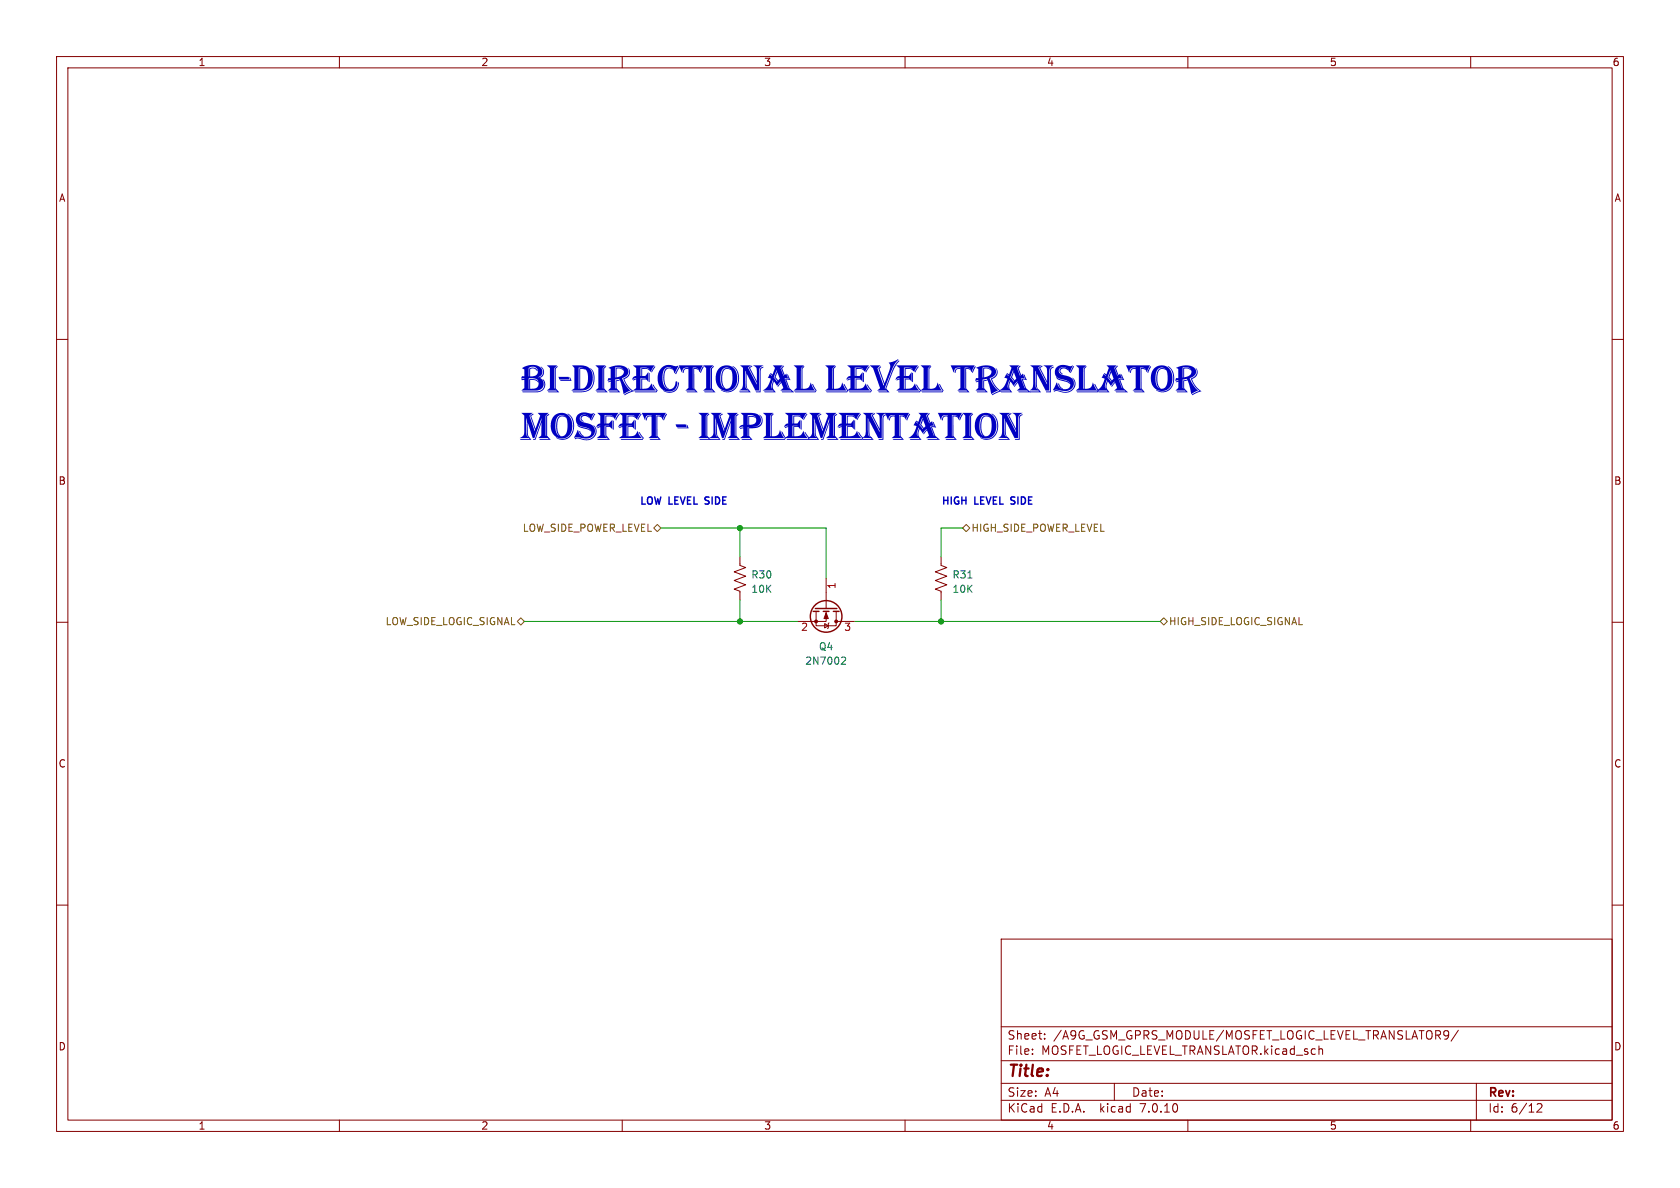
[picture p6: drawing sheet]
<svg xmlns="http://www.w3.org/2000/svg" width="297mm" height="210mm" viewBox="0 0 297 210" stroke-linecap="round" stroke-linejoin="round" font-family="sans-serif">
<g fill="none" stroke="#840000" stroke-width=".18">
<path d="M10 10h277v190h-277zM12 12h273v186h-273zM60 10v2M110 10v2M160 10v2M210 10v2M260 10v2M10 60h2M285 60h2M130.8 98.4v1.5l1 .4-2 .8 2 .8-2 .7 2 .8-2 .7 1 .4v1.5M166.4 98.4v1.5l1 .4-2 .8 2 .8-2 .7 2 .8-2 .7 1 .4v1.5M10 110h2"/>
<path d="M144.3 108.1v2.5h3.5v-2.5M145.8 110.2l.6 .4-.6 .4zM146 108.1v1.8h-5M146 102.2v5.4M146.6 110.1l-.2 .1v.8l-.1 .1M147.8 109.9h3.3M285 110h2M10 160h2M285 160h2M177 166h108v32h-108zM60 198v2M110 198v2"/>
<path d="M160 198v2M177 194.5h108M177 191.5h108M177 187.5h108M177 181.5h108M182.5 186.3v.1M182.5 185.5v.1M184.7 183.6v.1M184.7 182.8v.1M197 191.5v3M210 198v2M233.7 185.5l.1 .9"/>
<path d="M257.8 182.1l-1.3 2M260 198v2M261 191.5v6.5M271.7 195.2l.6-.1 .2 .1 .1 .3-.9 1.1h.9"/>
</g>
<g fill="none" stroke="#840000" stroke-width=".25">
<path d="M143.8 108.1h1M144.1 107.6h3.9M145.5 108.1h1.1M147.3 108.1h1"/>
<circle cx="146" cy="109" r="2.79"/>
</g>
<g fill="#840000" stroke="#840000" stroke-width=".18">
<path d="M146 108.3l.4 1h-.7z"/>
<circle cx="144.3" cy="109.9" r=".25"/>
<circle cx="147.8" cy="109.9" r=".25"/>
</g>
<path d="M149 116.1l.4 .1 .1 .3-.8 .9h.8M171.1 102.2h.7" fill="none" stroke="#006464" stroke-width=".18"/>
<path d="M115.6 93.3l.6-.6 .6 .6-.6 .7zM170.8 92.7l.6 .6-.6 .7-.6-.7zM91.4 109.9l.7-.7 .6 .7-.6 .6zM205.1 109.9l.6-.7 .7 .7-.7 .6z" fill="none" stroke="#725600" stroke-width=".18"/>
<path d="M116.8 93.3h29.2v8.9M130.8 93.3v5.1M170.2 93.3h-3.8v5.1M92.7 109.9h48.3M130.8 106v3.9M151.1 109.9h54M166.4 106v3.9" fill="none" stroke="#009600" stroke-width=".18"/>
<g fill="#009600" stroke="#009600" stroke-width=".18">
<circle cx="166.4" cy="109.9" r=".46"/>
<circle cx="130.8" cy="93.3" r=".46"/>
<circle cx="130.8" cy="109.9" r=".46"/>
</g>
<g font-size="7" fill="#0000c2">
<text x="92.1" y="70.2">BI-DIRECTIONAL</text>
<text x="145.8" y="70.2">LEVELTRANSLATOR</text>
<text x="92.1" y="78.6">MOSFET- IMPLEMENTATION</text>
</g>
<text font-size="2.8" fill="#840000" x="178" y="190.9">Title:</text>
<g font-size="2.1" fill="#840000">
<text x="178" y="184">Sheet:</text>
<text x="186.2" y="184">/A9G_GSM_GPRS_MODULE/MOSFET_LOGIC_LEVEL_TRANSLATOR9/</text>
<text x="178" y="186.7">File:</text>
<text x="184.1" y="186.7">MOSFET_LOGIC_LEVEL_TRANSLATOR.kicad_sch</text>
<text x="178" y="196.9">KiCad</text>
<text x="178" y="194.1">Size:</text>
<text x="184.7" y="194.1">A4</text>
<text x="185.7" y="196.9">E.D.A.</text>
<text x="194.6" y="196.9">kicad</text>
<text x="200" y="194.1">Date:</text>
<text x="201.8" y="196.9">7.0.10</text>
<text x="263" y="194.3">Rev:</text>
<text x="263" y="196.9">Id:</text>
<text x="267.1" y="196.9">6/12</text>
</g>
<g font-size="1.8" fill="#840000">
<text x="35" y="11.9">1</text>
<text x="85" y="11.9">2</text>
<text x="135" y="11.9">3</text>
<text x="185" y="11.9">4</text>
<text x="235" y="11.9">5</text>
<text x="285" y="11.9">6</text>
<text x="10.3" y="35.9">A</text>
<text x="285.3" y="35.9">A</text>
<text x="10.3" y="85.9">B</text>
<text x="285.3" y="85.9">B</text>
<text x="10.3" y="135.9">C</text>
<text x="285.3" y="135.9">C</text>
<text x="10.3" y="185.9">D</text>
<text x="285.3" y="185.9">D</text>
<text x="35" y="199.9">1</text>
<text x="85" y="199.9">2</text>
<text x="135" y="199.9">3</text>
<text x="185" y="199.9">4</text>
<text x="235" y="199.9">5</text>
<text x="285" y="199.9">6</text>
</g>
<g font-size="1.8" fill="#0000c2">
<text x="113" y="89.3">LOW LEVEL SIDE</text>
<text x="166.4" y="89.3">HIGH</text>
<text x="172.4" y="89.3">LEVEL SIDE</text>
</g>
<g font-size="1.8" fill="#725600">
<text x="92.3" y="94.2">LOW_SIDE_POWER_LEVEL</text>
<text x="171.6" y="94.2">HIGH_SIDE_POWER_LEVEL</text>
<text x="68.1" y="110.7">LOW_SIDE_LOGIC_SIGNAL</text>
<text x="206.6" y="110.7">HIGH_SIDE_LOGIC_SIGNAL</text>
</g>
<g font-size="1.8" fill="#006464">
<text x="132.7" y="102.5">R30</text>
<text x="132.7" y="105">10K</text>
<text x="168.3" y="102.5">R31</text>
<text x="168.3" y="105">10K</text>
<text x="142.3" y="117.7">2N7002</text>
<text x="144.7" y="115.2">Q4</text>
</g>
<g font-size="1.8" fill="#a90000">
<text x="148" y="104.2" transform="rotate(-90 148 104.2)">1</text>
<text x="141.5" y="111.8">2</text>
<text x="149.2" y="111.8">3</text>
</g>
</svg>
